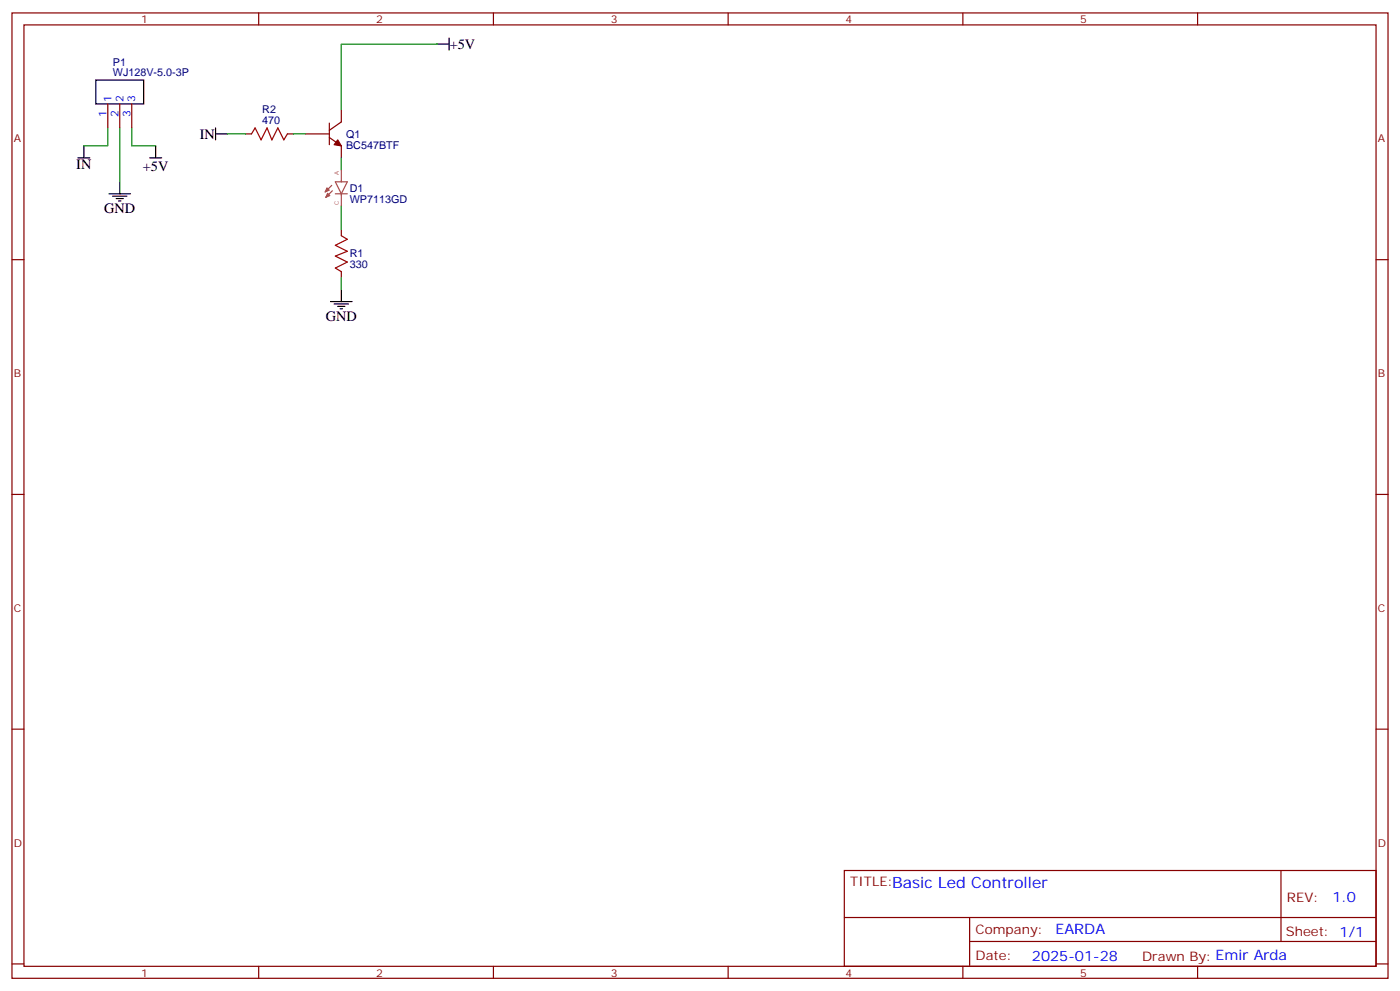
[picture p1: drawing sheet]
<svg xmlns="http://www.w3.org/2000/svg" width="412mm" height="292mm" viewBox="0 0 412 292" stroke-linecap="round" stroke-linejoin="round" font-family="sans-serif">
<g fill="none" stroke="#870000" stroke-width=".35">
<path d="M3.5 3.8h405.4v284.3h-405.4zM7.1 7.3h398.2v277.3h-398.2zM76.2 3.8v3.5M145.3 3.8v3.5M214.5 3.8v3.5M283.6 3.8v3.5M352.8 3.8v3.5M31.7 30.6v7.1M35.3 30.6v7.1M38.8 30.6v7.1M72.3 39.4h1.8M84.7 39.4h1.7"/>
<path d="M90 39.4h7M97 36.3v6.3M100.5 32.4v3.5l-3.5 2.5M97 40.5l3.5 2.5v3.5M3.5 76.5h3.6M100.5 67.7v1.7M405.3 76.5h3.6M100.5 80v1.8M3.5 145.6h3.6M405.3 145.6h3.6M3.5 214.8h3.6M405.3 214.8h3.6"/>
<path d="M248.7 256.4h156.6v28.2h-156.6zM377.3 256.4v20.9M248.7 270.2h156.5M285.6 277.3h119.6M285.6 270.2v14.2M3.5 283.9h3.6M76.2 284.6v3.5M145.3 284.6v3.5M214.5 284.6v3.5M283.6 284.6v3.5M352.8 284.6v3.5M405.3 283.9h3.6"/>
</g>
<g fill="none" stroke="#000" stroke-width=".35">
<path d="M128.8 13h3.5M132.3 11.2v3.5M28.2 23.6h14.1v7h-14.1zM63.5 39.4h3.5M63.5 37.7v3.5M22.9 46.5h3.6M24.7 43v3.5M32.1 57.1h6.4M33.2 57.8h4.2M34.2 58.5h2.1M34.9 59.2h.7M35.3 53.6v3.5"/>
<path d="M44.1 46.5h3.5M45.9 43v3.5M97.4 88.8h6.3M98.4 89.5h4.3M99.5 90.2h2.1M100.2 90.9h.7M100.5 85.3v3.5"/>
</g>
<path d="M128.8 13h-28.3v19.4M31.7 37.7v5.3h-7M35.3 37.7v15.9M38.8 37.7v5.3h7.1M67 39.4h5.3M86.4 39.4h3.6M100.5 46.5v3.5M100.5 60.6v7.1M100.5 81.8v3.5" fill="none" stroke="#008700" stroke-width=".35"/>
<path d="M99.5 41.2l1 1.8-2.1-.4z" fill="#870000" stroke="#870000" stroke-width=".35"/>
<path d="M74.1 39.4l1-1.7 1.8 3.5 1.8-3.5 1.4 3.5 1.7-3.5 1.8 3.5 1.1-1.8M100.5 69.4l1.8 1.1-3.5 1.7 3.5 1.8-3.5 1.4 3.5 1.8-3.5 1.8 1.7 1" fill="none" stroke="#a10000" stroke-width=".35"/>
<path d="M97.7 54.6l-1.9 2M97.9 56.2l-1.9 1.9M98.8 53.6h3.5l-1.8 3.5zM98.8 57.1h3.5M100.5 50v3.6M100.5 57.1v3.5" fill="none" stroke="#a64a4a" stroke-width=".35"/>
<g fill="#a64a4a" stroke="#a64a4a" stroke-width=".29">
<path d="M96.3 55.3l.7 .7-1.2 .6z"/>
<path d="M96.5 56.9l.7 .7-1.2 .5z"/>
</g>
<text font-size="4.6" fill="#00f" x="262.8" y="261.7">Basic Led Controller</text>
<g font-size="4.2">
<text x="132.5" y="14.4">+5V</text>
<text x="58.9" y="40.9">IN</text>
<text x="22.5" y="49.7">IN</text>
<text x="42.1" y="50.5">+5V</text>
<text x="30.7" y="62.7">GND</text>
<text x="96" y="94.5">GND</text>
</g>
<g font-size="4.2" fill="#00f">
<text x="392.5" y="265.7">1.0</text>
<text x="310.9" y="275.2">EARDA</text>
<text x="304" y="283">2025-01-28</text>
</g>
<g font-size="3.9" fill="#800">
<text x="250.5" y="261">TITLE:</text>
<text x="379.1" y="265.7">REV:</text>
<text x="287.4" y="275.2">Company:</text>
<text x="378.7" y="275.8">Sheet: 1/1</text>
<text x="287.4" y="282.9">Date:</text>
<text x="336.4" y="282.9">Drawn By: Emir Arda</text>
</g>
<g font-size="3.2" fill="#800">
<text x="41.6" y="6.8">1</text>
<text x="110.8" y="6.8">2</text>
<text x="179.9" y="6.8">3</text>
<text x="249.1" y="6.8">4</text>
<text x="318.2" y="6.8">5</text>
<text x="4.1" y="41.9">A</text>
<text x="405.9" y="41.9">A</text>
<text x="4.1" y="111.1">B</text>
<text x="405.9" y="111.1">B</text>
<text x="4.1" y="180.2">C</text>
<text x="405.9" y="180.2">C</text>
<text x="4.1" y="249.3">D</text>
<text x="405.9" y="249.3">D</text>
<text x="41.6" y="287.6">1</text>
<text x="110.8" y="287.6">2</text>
<text x="179.9" y="287.6">3</text>
<text x="249.1" y="287.6">4</text>
<text x="318.2" y="287.6">5</text>
</g>
<g font-size="3.2" fill="#000080">
<text x="33.3" y="22.5">WJ128V-5.0-3P</text>
<text x="33.3" y="19.3">P1</text>
<text x="77.3" y="33.4">R2</text>
<text x="77.3" y="36.6">470</text>
<text x="102" y="40.6">Q1</text>
<text x="102" y="43.8">BC547BTF</text>
<text x="103" y="59.6">WP7113GD</text>
<text x="103" y="56.5">D1</text>
<text x="103" y="75.8">R1</text>
<text x="103" y="79">330</text>
</g>
<g font-size="3.2" fill="#00f">
<text x="32.8" y="29.9" transform="rotate(-90 32.8 29.9)">1</text>
<text x="36.3" y="29.9" transform="rotate(-90 36.3 29.9)">2</text>
<text x="39.9" y="29.9" transform="rotate(-90 39.9 29.9)">3</text>
<text x="31.4" y="34.4" transform="rotate(-90 31.4 34.4)">1</text>
<text x="34.9" y="34.4" transform="rotate(-90 34.9 34.4)">2</text>
<text x="38.5" y="34.4" transform="rotate(-90 38.5 34.4)">3</text>
</g>
<g font-size="1.8" fill="#a54b4b">
<text x="99.8" y="51.5" transform="rotate(-90 99.8 51.5)">A</text>
<text x="99.8" y="60.5" transform="rotate(-90 99.8 60.5)">C</text>
</g>
</svg>
